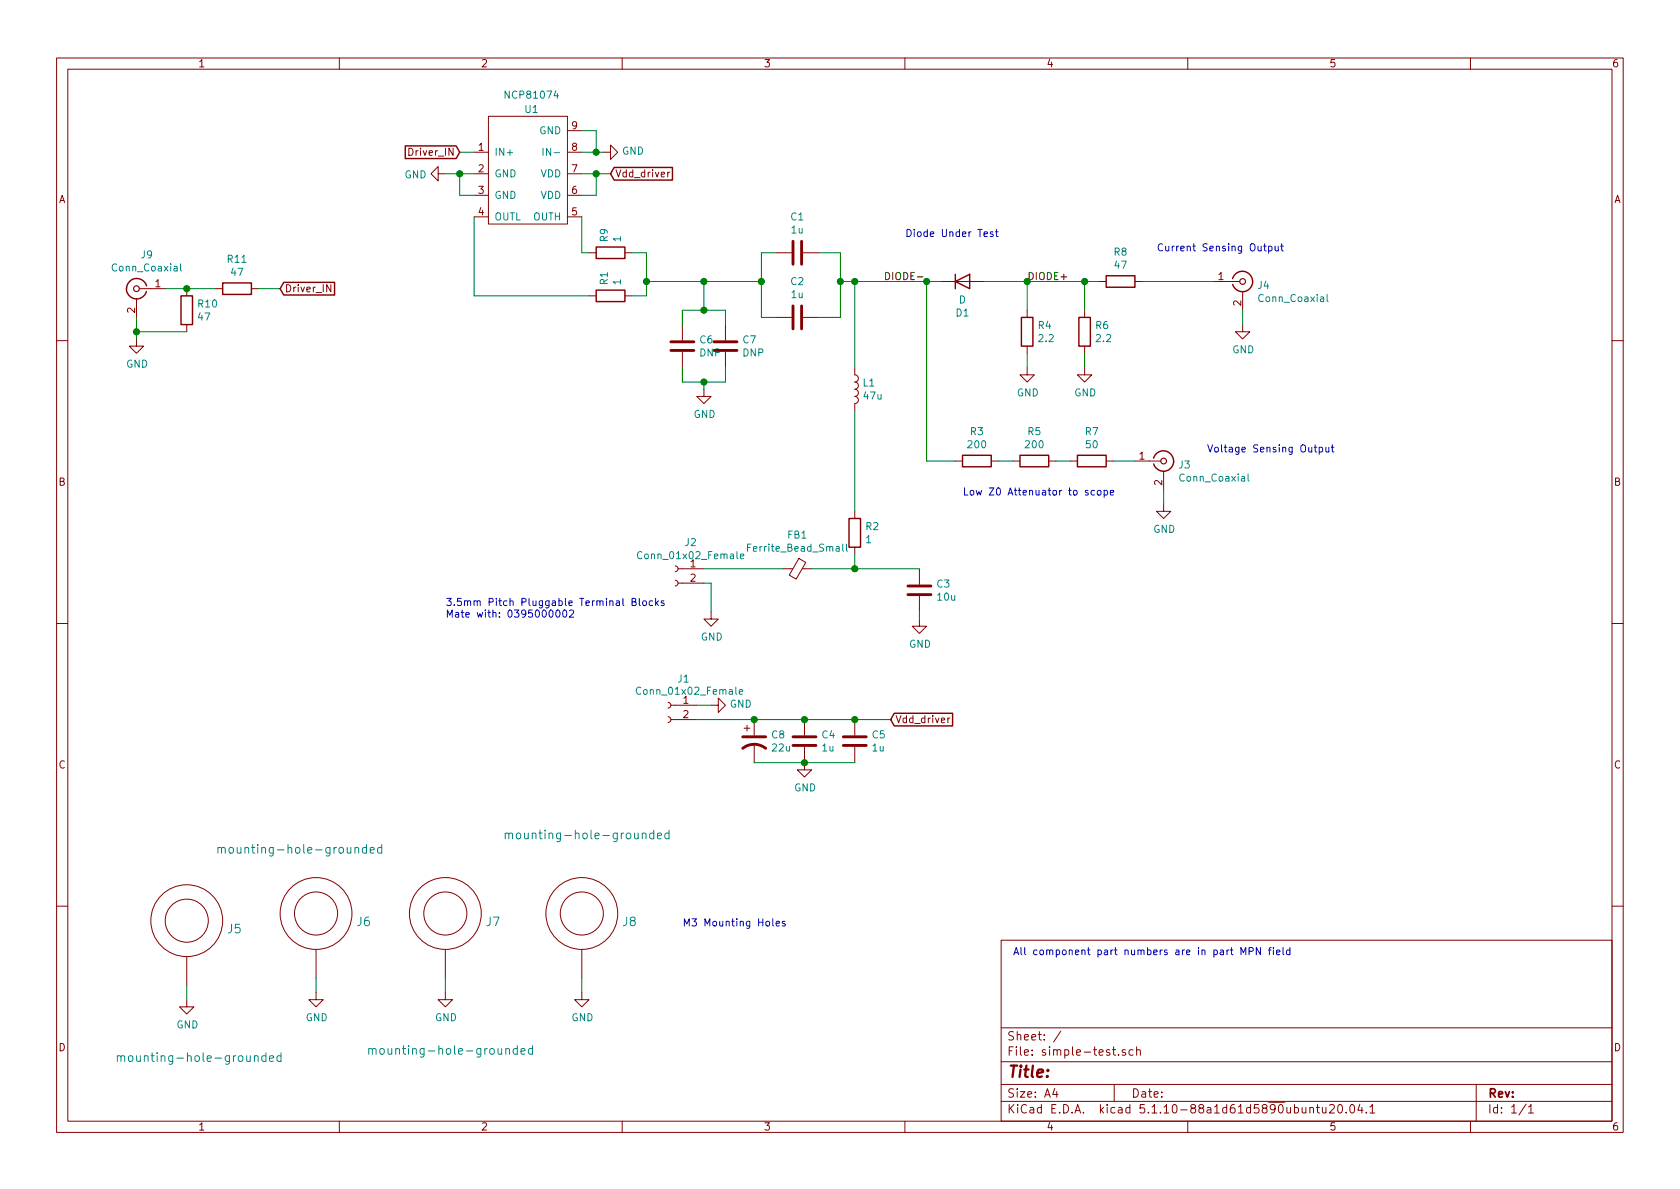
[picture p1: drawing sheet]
EESchema Schematic File Version 4
EELAYER 30 0
EELAYER END
$Descr A4 11693 8268
encoding utf-8
Sheet 1 1
Title ""
Date ""
Rev ""
Comp ""
Comment1 ""
Comment2 ""
Comment3 ""
Comment4 ""
$EndDescr
$Comp
L Connector:Conn_Coaxial J4
U 1 1
P 8650 1950
F 0 "J4" H 8750 1925 50  0000 L CNN
F 1 "Conn_Coaxial" H 8750 1834 50  0000 L CNN
F 2 "Connector_Coaxial:SMA_Molex_73251-1153_EdgeMount_Horizontal" H 8650 1950 50  0001 C CNN
F 3 " ~" H 8650 1950 50  0001 C CNN
F 4 "0732511151" H 8650 1950 50  0001 C CNN "MPN"
	1    8650 1950
	1    0    0    -1  
$EndComp
$Comp
L Device:D D1
U 1 1
P 6700 1950
F 0 "D1" H 6700 1733 50  0000 C CNN
F 1 "D" H 6700 1824 50  0000 C CNN
F 2 "Diode_SMD:D_SOD-323" H 6700 1950 50  0001 C CNN
F 3 "~" H 6700 1950 50  0001 C CNN
	1    6700 1950
	1    0    0    -1  
$EndComp
$Comp
L Device:L L1
U 1 1
P 5950 2700
F 0 "L1" H 6002 2746 50  0000 L CNN
F 1 "47u" H 6002 2655 50  0000 L CNN
F 2 "Inductor_SMD:L_1210_3225Metric" H 5950 2700 50  0001 C CNN
F 3 "~" H 5950 2700 50  0001 C CNN
F 4 "ADL3225V-470MT-TL000" H 5950 2700 50  0001 C CNN "MPN"
	1    5950 2700
	1    0    0    -1  
$EndComp
$Comp
L Device:R R2
U 1 1
P 5950 3700
F 0 "R2" H 6020 3746 50  0000 L CNN
F 1 "1" H 6020 3655 50  0000 L CNN
F 2 "Resistor_SMD:R_0805_2012Metric" V 5880 3700 50  0001 C CNN
F 3 "~" H 5950 3700 50  0001 C CNN
F 4 "RC0805JR-071RL" H 5950 3700 50  0001 C CNN "MPN"
	1    5950 3700
	1    0    0    -1  
$EndComp
$Comp
L Connector:Conn_01x02_Female J2
U 1 1
P 4700 3950
F 0 "J2" H 4592 4135 50  0000 C CNN
F 1 "Conn_01x02_Female" H 4592 4044 50  0000 C CNN
F 2 "wbraun_smd:Terminal-block-plug_2x1_3.5mm-pitch" H 4700 3950 50  0001 C CNN
F 3 "~" H 4700 3950 50  0001 C CNN
F 4 "0395021002" H 4700 3950 50  0001 C CNN "MPN"
	1    4700 3950
	-1   0    0    -1  
$EndComp
$Comp
L power:GND #PWR0101
U 1 1
P 4950 4250
F 0 "#PWR0101" H 4950 4000 50  0001 C CNN
F 1 "GND" H 4955 4077 50  0000 C CNN
F 2 "" H 4950 4250 50  0001 C CNN
F 3 "" H 4950 4250 50  0001 C CNN
	1    4950 4250
	1    0    0    -1  
$EndComp
$Comp
L Device:C C3
U 1 1
P 6400 4100
F 0 "C3" H 6515 4146 50  0000 L CNN
F 1 "10u" H 6515 4055 50  0000 L CNN
F 2 "Capacitor_SMD:C_0805_2012Metric" H 6438 3950 50  0001 C CNN
F 3 "~" H 6400 4100 50  0001 C CNN
F 4 "GRM21BR61E106KA73L" H 6400 4100 50  0001 C CNN "MPN"
	1    6400 4100
	1    0    0    -1  
$EndComp
$Comp
L Device:R R4
U 1 1
P 7150 2300
F 0 "R4" H 7220 2346 50  0000 L CNN
F 1 "2.2" H 7220 2255 50  0000 L CNN
F 2 "Resistor_SMD:R_0402_1005Metric" V 7080 2300 50  0001 C CNN
F 3 "~" H 7150 2300 50  0001 C CNN
F 4 "RC0402FR-072R2L" H 7150 2300 50  0001 C CNN "MPN"
	1    7150 2300
	1    0    0    -1  
$EndComp
$Comp
L Device:R R6
U 1 1
P 7550 2300
F 0 "R6" H 7620 2346 50  0000 L CNN
F 1 "2.2" H 7620 2255 50  0000 L CNN
F 2 "Resistor_SMD:R_0402_1005Metric" V 7480 2300 50  0001 C CNN
F 3 "~" H 7550 2300 50  0001 C CNN
F 4 "RC0402FR-072R2L" H 7550 2300 50  0001 C CNN "MPN"
	1    7550 2300
	1    0    0    -1  
$EndComp
$Comp
L Device:C C1
U 1 1
P 5550 1750
F 0 "C1" V 5298 1750 50  0000 C CNN
F 1 "1u" V 5389 1750 50  0000 C CNN
F 2 "Capacitor_SMD:C_0402_1005Metric" H 5588 1600 50  0001 C CNN
F 3 "~" H 5550 1750 50  0001 C CNN
F 4 "CGB2A1X5R1E105K033BC" V 5550 1750 50  0001 C CNN "MPN"
	1    5550 1750
	0    1    1    0   
$EndComp
$Comp
L Device:C C2
U 1 1
P 5550 2200
F 0 "C2" V 5298 2200 50  0000 C CNN
F 1 "1u" V 5389 2200 50  0000 C CNN
F 2 "Capacitor_SMD:C_0402_1005Metric" H 5588 2050 50  0001 C CNN
F 3 "~" H 5550 2200 50  0001 C CNN
F 4 "CGB2A1X5R1E105K033BC" V 5550 2200 50  0001 C CNN "MPN"
	1    5550 2200
	0    1    1    0   
$EndComp
$Comp
L power:GND #PWR0104
U 1 1
P 7150 2550
F 0 "#PWR0104" H 7150 2300 50  0001 C CNN
F 1 "GND" H 7155 2377 50  0000 C CNN
F 2 "" H 7150 2550 50  0001 C CNN
F 3 "" H 7150 2550 50  0001 C CNN
	1    7150 2550
	1    0    0    -1  
$EndComp
$Comp
L power:GND #PWR0105
U 1 1
P 7550 2550
F 0 "#PWR0105" H 7550 2300 50  0001 C CNN
F 1 "GND" H 7555 2377 50  0000 C CNN
F 2 "" H 7550 2550 50  0001 C CNN
F 3 "" H 7550 2550 50  0001 C CNN
	1    7550 2550
	1    0    0    -1  
$EndComp
Wire Wire Line
	7150 2450 7150 2550
Wire Wire Line
	7550 2450 7550 2550
Wire Wire Line
	7150 1950 7150 2150
Connection ~ 7150 1950
Wire Wire Line
	7150 1950 6850 1950
Wire Wire Line
	7550 1950 7550 2150
Wire Wire Line
	7550 1950 7150 1950
$Comp
L power:GND #PWR0106
U 1 1
P 8650 2250
F 0 "#PWR0106" H 8650 2000 50  0001 C CNN
F 1 "GND" H 8655 2077 50  0000 C CNN
F 2 "" H 8650 2250 50  0001 C CNN
F 3 "" H 8650 2250 50  0001 C CNN
	1    8650 2250
	1    0    0    -1  
$EndComp
Wire Wire Line
	8650 2150 8650 2250
Wire Wire Line
	6550 1950 6450 1950
Wire Wire Line
	5700 2200 5850 2200
Wire Wire Line
	5700 1750 5850 1750
Wire Wire Line
	5400 1750 5300 1750
Wire Wire Line
	5300 2200 5400 2200
$Comp
L power:GND #PWR0107
U 1 1
P 5600 5300
F 0 "#PWR0107" H 5600 5050 50  0001 C CNN
F 1 "GND" H 5605 5127 50  0000 C CNN
F 2 "" H 5600 5300 50  0001 C CNN
F 3 "" H 5600 5300 50  0001 C CNN
	1    5600 5300
	1    0    0    -1  
$EndComp
Wire Wire Line
	5950 3950 6400 3950
Connection ~ 5950 3950
Wire Wire Line
	5950 3950 5950 3850
Wire Wire Line
	6400 4250 6400 4300
$Comp
L Device:R R3
U 1 1
P 6800 3200
F 0 "R3" V 6593 3200 50  0000 C CNN
F 1 "200" V 6684 3200 50  0000 C CNN
F 2 "Resistor_SMD:R_0402_1005Metric" V 6730 3200 50  0001 C CNN
F 3 "~" H 6800 3200 50  0001 C CNN
F 4 "PFR05S-201-FNH" H 6800 3200 50  0001 C CNN "MPN"
	1    6800 3200
	0    1    1    0   
$EndComp
$Comp
L Device:R R5
U 1 1
P 7200 3200
F 0 "R5" V 6993 3200 50  0000 C CNN
F 1 "200" V 7084 3200 50  0000 C CNN
F 2 "Resistor_SMD:R_0402_1005Metric" V 7130 3200 50  0001 C CNN
F 3 "~" H 7200 3200 50  0001 C CNN
F 4 "PFR05S-201-FNH" H 7200 3200 50  0001 C CNN "MPN"
	1    7200 3200
	0    1    1    0   
$EndComp
$Comp
L Device:R R7
U 1 1
P 7600 3200
F 0 "R7" V 7393 3200 50  0000 C CNN
F 1 "50" V 7484 3200 50  0000 C CNN
F 2 "Resistor_SMD:R_0402_1005Metric" V 7530 3200 50  0001 C CNN
F 3 "~" H 7600 3200 50  0001 C CNN
F 4 "RN731ETTP50R0F50" H 7600 3200 50  0001 C CNN "MPN"
	1    7600 3200
	0    1    1    0   
$EndComp
$Comp
L Connector:Conn_Coaxial J3
U 1 1
P 8100 3200
F 0 "J3" H 8200 3175 50  0000 L CNN
F 1 "Conn_Coaxial" H 8200 3084 50  0000 L CNN
F 2 "Connector_Coaxial:SMA_Molex_73251-1153_EdgeMount_Horizontal" H 8100 3200 50  0001 C CNN
F 3 " ~" H 8100 3200 50  0001 C CNN
F 4 "0732511151" H 8100 3200 50  0001 C CNN "MPN"
	1    8100 3200
	1    0    0    -1  
$EndComp
$Comp
L power:GND #PWR0108
U 1 1
P 8100 3500
F 0 "#PWR0108" H 8100 3250 50  0001 C CNN
F 1 "GND" H 8105 3327 50  0000 C CNN
F 2 "" H 8100 3500 50  0001 C CNN
F 3 "" H 8100 3500 50  0001 C CNN
	1    8100 3500
	1    0    0    -1  
$EndComp
Wire Wire Line
	8100 3400 8100 3500
Wire Wire Line
	7900 3200 7750 3200
Wire Wire Line
	7450 3200 7350 3200
Wire Wire Line
	7050 3200 6950 3200
Wire Wire Line
	6650 3200 6450 3200
Wire Wire Line
	6450 3200 6450 1950
Connection ~ 6450 1950
Wire Wire Line
	6450 1950 5950 1950
$Comp
L Device:R R8
U 1 1
P 7800 1950
F 0 "R8" V 7593 1950 50  0000 C CNN
F 1 "47" V 7684 1950 50  0000 C CNN
F 2 "Resistor_SMD:R_0402_1005Metric" V 7730 1950 50  0001 C CNN
F 3 "~" H 7800 1950 50  0001 C CNN
F 4 "RMCF0402FT47R0" V 7800 1950 50  0001 C CNN "MPN"
	1    7800 1950
	0    1    1    0   
$EndComp
Wire Wire Line
	7550 1950 7650 1950
Connection ~ 7550 1950
Wire Wire Line
	7950 1950 8450 1950
$Comp
L simple-test-rescue:mounting-hole-grounded-wbraun_ic_lib J5
U 1 1
P 1300 6400
F 0 "J5" H 1578 6345 60  0000 L CNN
F 1 "mounting-hole-grounded" H 800 5450 60  0000 L CNN
F 2 "wbraun_smd:M3-tight-fit-socket-head" H 1300 6400 60  0001 C CNN
F 3 "" H 1300 6400 60  0001 C CNN
	1    1300 6400
	1    0    0    -1  
$EndComp
$Comp
L simple-test-rescue:mounting-hole-grounded-wbraun_ic_lib J6
U 1 1
P 2200 6350
F 0 "J6" H 2478 6295 60  0000 L CNN
F 1 "mounting-hole-grounded" H 1500 6800 60  0000 L CNN
F 2 "wbraun_smd:M3-tight-fit-socket-head" H 2200 6350 60  0001 C CNN
F 3 "" H 2200 6350 60  0001 C CNN
	1    2200 6350
	1    0    0    -1  
$EndComp
$Comp
L simple-test-rescue:mounting-hole-grounded-wbraun_ic_lib J7
U 1 1
P 3100 6350
F 0 "J7" H 3378 6295 60  0000 L CNN
F 1 "mounting-hole-grounded" H 2550 5400 60  0000 L CNN
F 2 "wbraun_smd:M3-tight-fit-socket-head" H 3100 6350 60  0001 C CNN
F 3 "" H 3100 6350 60  0001 C CNN
	1    3100 6350
	1    0    0    -1  
$EndComp
$Comp
L simple-test-rescue:mounting-hole-grounded-wbraun_ic_lib J8
U 1 1
P 4050 6350
F 0 "J8" H 4328 6295 60  0000 L CNN
F 1 "mounting-hole-grounded" H 3500 6900 60  0000 L CNN
F 2 "wbraun_smd:M3-tight-fit-socket-head" H 4050 6350 60  0001 C CNN
F 3 "" H 4050 6350 60  0001 C CNN
	1    4050 6350
	1    0    0    -1  
$EndComp
$Comp
L power:GND #PWR0103
U 1 1
P 6400 4300
F 0 "#PWR0103" H 6400 4050 50  0001 C CNN
F 1 "GND" H 6405 4127 50  0000 C CNN
F 2 "" H 6400 4300 50  0001 C CNN
F 3 "" H 6400 4300 50  0001 C CNN
	1    6400 4300
	1    0    0    -1  
$EndComp
$Comp
L power:GND #PWR0109
U 1 1
P 1300 6950
F 0 "#PWR0109" H 1300 6700 50  0001 C CNN
F 1 "GND" H 1305 6777 50  0000 C CNN
F 2 "" H 1300 6950 50  0001 C CNN
F 3 "" H 1300 6950 50  0001 C CNN
	1    1300 6950
	1    0    0    -1  
$EndComp
$Comp
L power:GND #PWR0110
U 1 1
P 2200 6900
F 0 "#PWR0110" H 2200 6650 50  0001 C CNN
F 1 "GND" H 2205 6727 50  0000 C CNN
F 2 "" H 2200 6900 50  0001 C CNN
F 3 "" H 2200 6900 50  0001 C CNN
	1    2200 6900
	1    0    0    -1  
$EndComp
$Comp
L power:GND #PWR0111
U 1 1
P 3100 6900
F 0 "#PWR0111" H 3100 6650 50  0001 C CNN
F 1 "GND" H 3105 6727 50  0000 C CNN
F 2 "" H 3100 6900 50  0001 C CNN
F 3 "" H 3100 6900 50  0001 C CNN
	1    3100 6900
	1    0    0    -1  
$EndComp
$Comp
L power:GND #PWR0112
U 1 1
P 4050 6900
F 0 "#PWR0112" H 4050 6650 50  0001 C CNN
F 1 "GND" H 4055 6727 50  0000 C CNN
F 2 "" H 4050 6900 50  0001 C CNN
F 3 "" H 4050 6900 50  0001 C CNN
	1    4050 6900
	1    0    0    -1  
$EndComp
Wire Wire Line
	1300 6850 1300 6950
Wire Wire Line
	2200 6800 2200 6900
Wire Wire Line
	3100 6800 3100 6900
Wire Wire Line
	4050 6800 4050 6900
Wire Wire Line
	5950 2850 5950 3550
Text Label 7150 1950 0    50   ~ 0
DIODE+
Text Label 6150 1950 0    50   ~ 0
DIODE-
$Comp
L Device:Ferrite_Bead_Small FB1
U 1 1
P 5550 3950
F 0 "FB1" V 5313 3950 50  0000 C CNN
F 1 "Ferrite_Bead_Small" V 5404 3950 50  0000 C CNN
F 2 "Inductor_SMD:L_0805_2012Metric" V 5480 3950 50  0001 C CNN
F 3 "~" H 5550 3950 50  0001 C CNN
F 4 "2508052027Y1" V 5550 3950 50  0001 C CNN "MPN"
	1    5550 3950
	0    1    1    0   
$EndComp
Wire Wire Line
	4900 4050 4950 4050
Wire Wire Line
	4950 4050 4950 4250
Wire Wire Line
	4900 3950 5450 3950
Wire Wire Line
	5650 3950 5950 3950
Text Notes 6700 3450 0    50   ~ 0
Low Z0 Attenuator to scope
$Comp
L wbraun_ic_lib:NCP81074 U1
U 1 1
P 3700 1250
F 0 "U1" H 3700 1750 50  0000 C CNN
F 1 "NCP81074" H 3700 1850 50  0000 C CNN
F 2 "Package_DFN_QFN:DFN-8-1EP_2x2mm_P0.5mm_EP0.9x1.3mm" H 3600 1400 50  0001 C CNN
F 3 "" H 3600 1400 50  0001 C CNN
F 4 "NCP81074AMNTBG" H 3700 1250 50  0001 C CNN "MPN"
	1    3700 1250
	1    0    0    -1  
$EndComp
$Comp
L power:GND #PWR02
U 1 1
P 3100 1200
F 0 "#PWR02" H 3100 950 50  0001 C CNN
F 1 "GND" V 3105 1072 50  0000 R CNN
F 2 "" H 3100 1200 50  0001 C CNN
F 3 "" H 3100 1200 50  0001 C CNN
	1    3100 1200
	0    1    1    0   
$EndComp
Wire Wire Line
	3100 1200 3200 1200
Wire Wire Line
	3200 1200 3200 1350
Wire Wire Line
	3200 1350 3300 1350
Connection ~ 3200 1200
Wire Wire Line
	3200 1200 3300 1200
Text GLabel 6200 5000 2    50   Input ~ 0
Vdd_driver
Text GLabel 4250 1200 2    50   Input ~ 0
Vdd_driver
Wire Wire Line
	4050 1200 4150 1200
Wire Wire Line
	4150 1200 4150 1350
Wire Wire Line
	4150 1350 4050 1350
Connection ~ 4150 1200
Wire Wire Line
	4150 1200 4250 1200
$Comp
L Connector:Conn_Coaxial J9
U 1 1
P 950 2000
F 0 "J9" H 878 2238 50  0000 C CNN
F 1 "Conn_Coaxial" H 878 2147 50  0000 C CNN
F 2 "Connector_Coaxial:SMA_Molex_73251-1153_EdgeMount_Horizontal" H 950 2000 50  0001 C CNN
F 3 " ~" H 950 2000 50  0001 C CNN
F 4 "0732511151" H 950 2000 50  0001 C CNN "MPN"
	1    950  2000
	-1   0    0    -1  
$EndComp
$Comp
L power:GND #PWR01
U 1 1
P 950 2350
F 0 "#PWR01" H 950 2100 50  0001 C CNN
F 1 "GND" H 955 2177 50  0000 C CNN
F 2 "" H 950 2350 50  0001 C CNN
F 3 "" H 950 2350 50  0001 C CNN
	1    950  2350
	1    0    0    -1  
$EndComp
Wire Wire Line
	950  2350 950  2300
Text GLabel 1950 2000 2    50   Input ~ 0
Driver_IN
Text GLabel 3200 1050 0    50   Input ~ 0
Driver_IN
Wire Wire Line
	3200 1050 3300 1050
$Comp
L power:GND #PWR03
U 1 1
P 4200 1050
F 0 "#PWR03" H 4200 800 50  0001 C CNN
F 1 "GND" V 4205 922 50  0000 R CNN
F 2 "" H 4200 1050 50  0001 C CNN
F 3 "" H 4200 1050 50  0001 C CNN
	1    4200 1050
	0    -1   -1   0   
$EndComp
Wire Wire Line
	4050 1050 4150 1050
$Comp
L Device:C C4
U 1 1
P 5600 5150
F 0 "C4" H 5715 5196 50  0000 L CNN
F 1 "1u" H 5715 5105 50  0000 L CNN
F 2 "Capacitor_SMD:C_0402_1005Metric" H 5638 5000 50  0001 C CNN
F 3 "~" H 5600 5150 50  0001 C CNN
F 4 "CGB2A1X5R1E105K033BC" H 5600 5150 50  0001 C CNN "MPN"
	1    5600 5150
	1    0    0    -1  
$EndComp
$Comp
L Device:C C5
U 1 1
P 5950 5150
F 0 "C5" H 6065 5196 50  0000 L CNN
F 1 "1u" H 6065 5105 50  0000 L CNN
F 2 "Capacitor_SMD:C_0402_1005Metric" H 5988 5000 50  0001 C CNN
F 3 "~" H 5950 5150 50  0001 C CNN
F 4 "CGB2A1X5R1E105K033BC" H 5950 5150 50  0001 C CNN "MPN"
	1    5950 5150
	1    0    0    -1  
$EndComp
Wire Wire Line
	5600 5000 5950 5000
Connection ~ 5600 5000
Wire Wire Line
	5950 5000 6200 5000
Connection ~ 5950 5000
Wire Wire Line
	5250 5300 5600 5300
Wire Wire Line
	5950 5300 5600 5300
Connection ~ 5600 5300
Wire Wire Line
	5950 1950 5950 2550
$Comp
L Device:R R1
U 1 1
P 4250 2050
F 0 "R1" H 4320 2096 50  0000 L CNN
F 1 "1" H 4320 2005 50  0000 L CNN
F 2 "Resistor_SMD:R_0402_1005Metric" V 4180 2050 50  0001 C CNN
F 3 "~" H 4250 2050 50  0001 C CNN
F 4 "RC0402FR-071RL" H 4250 2050 50  0001 C CNN "MPN"
	1    4250 2050
	0    -1   -1   0   
$EndComp
$Comp
L Device:R R9
U 1 1
P 4250 1750
F 0 "R9" H 4320 1796 50  0000 L CNN
F 1 "1" H 4320 1705 50  0000 L CNN
F 2 "Resistor_SMD:R_0402_1005Metric" V 4180 1750 50  0001 C CNN
F 3 "~" H 4250 1750 50  0001 C CNN
F 4 "RC0402FR-071RL" H 4250 1750 50  0001 C CNN "MPN"
	1    4250 1750
	0    -1   -1   0   
$EndComp
Wire Wire Line
	4400 2050 4500 2050
Wire Wire Line
	4500 1750 4400 1750
Wire Wire Line
	5850 1750 5850 1950
Wire Wire Line
	5300 1750 5300 1950
Wire Wire Line
	4500 1750 4500 1950
Wire Wire Line
	5850 1950 5950 1950
Connection ~ 5850 1950
Wire Wire Line
	5850 1950 5850 2200
Connection ~ 5950 1950
$Comp
L Device:C C6
U 1 1
P 4750 2400
F 0 "C6" H 4865 2446 50  0000 L CNN
F 1 "DNP" H 4865 2355 50  0000 L CNN
F 2 "Capacitor_SMD:C_0402_1005Metric" H 4788 2250 50  0001 C CNN
F 3 "~" H 4750 2400 50  0001 C CNN
	1    4750 2400
	1    0    0    -1  
$EndComp
$Comp
L Device:C C7
U 1 1
P 5050 2400
F 0 "C7" H 5165 2446 50  0000 L CNN
F 1 "DNP" H 5165 2355 50  0000 L CNN
F 2 "Capacitor_SMD:C_0402_1005Metric" H 5088 2250 50  0001 C CNN
F 3 "~" H 5050 2400 50  0001 C CNN
	1    5050 2400
	1    0    0    -1  
$EndComp
Wire Wire Line
	4750 2650 4900 2650
Wire Wire Line
	5050 2650 5050 2550
Wire Wire Line
	4750 2550 4750 2650
Connection ~ 5300 1950
Wire Wire Line
	5300 1950 5300 2200
Connection ~ 4500 1950
Wire Wire Line
	4500 1950 4500 2050
$Comp
L power:GND #PWR04
U 1 1
P 4900 2700
F 0 "#PWR04" H 4900 2450 50  0001 C CNN
F 1 "GND" H 4905 2527 50  0000 C CNN
F 2 "" H 4900 2700 50  0001 C CNN
F 3 "" H 4900 2700 50  0001 C CNN
	1    4900 2700
	1    0    0    -1  
$EndComp
Wire Wire Line
	4900 2700 4900 2650
Connection ~ 4900 2650
Wire Wire Line
	4900 2650 5050 2650
Wire Wire Line
	4500 1950 4900 1950
Wire Wire Line
	4750 2250 4750 2150
Wire Wire Line
	4750 2150 4900 2150
Wire Wire Line
	5050 2150 5050 2250
Wire Wire Line
	4900 2150 4900 1950
Connection ~ 4900 2150
Wire Wire Line
	4900 2150 5050 2150
Connection ~ 4900 1950
Wire Wire Line
	4900 1950 5300 1950
Wire Wire Line
	4050 1500 4050 1750
Wire Wire Line
	3300 1500 3300 2050
Wire Wire Line
	4050 900  4150 900 
Wire Wire Line
	4150 900  4150 1050
Connection ~ 4150 1050
Wire Wire Line
	4150 1050 4200 1050
$Comp
L Connector:Conn_01x02_Female J1
U 1 1
P 4650 4900
F 0 "J1" H 4542 5085 50  0000 C CNN
F 1 "Conn_01x02_Female" H 4500 5000 50  0000 C CNN
F 2 "wbraun_smd:Terminal-block-plug_2x1_3.5mm-pitch" H 4650 4900 50  0001 C CNN
F 3 "~" H 4650 4900 50  0001 C CNN
F 4 "0395021002" H 4650 4900 50  0001 C CNN "MPN"
	1    4650 4900
	-1   0    0    -1  
$EndComp
Wire Wire Line
	5250 5000 5600 5000
Wire Wire Line
	4050 1750 4100 1750
Wire Wire Line
	3300 2050 4100 2050
$Comp
L Device:CP1 C8
U 1 1
P 5250 5150
F 0 "C8" H 5365 5196 50  0000 L CNN
F 1 "22u" H 5365 5105 50  0000 L CNN
F 2 "Capacitor_SMD:CP_Elec_5x5.8" H 5250 5150 50  0001 C CNN
F 3 "~" H 5250 5150 50  0001 C CNN
F 4 "UUD1V220MCL1GS" H 5250 5150 50  0001 C CNN "MPN"
	1    5250 5150
	1    0    0    -1  
$EndComp
$Comp
L Device:R R10
U 1 1
P 1300 2150
F 0 "R10" H 1370 2196 50  0000 L CNN
F 1 "47" H 1370 2105 50  0000 L CNN
F 2 "Resistor_SMD:R_1206_3216Metric" V 1230 2150 50  0001 C CNN
F 3 "~" H 1300 2150 50  0001 C CNN
F 4 "RC1206FR-0747RL" H 1300 2150 50  0001 C CNN "MPN"
	1    1300 2150
	1    0    0    -1  
$EndComp
$Comp
L Device:R R11
U 1 1
P 1650 2000
F 0 "R11" V 1443 2000 50  0000 C CNN
F 1 "47" V 1534 2000 50  0000 C CNN
F 2 "Resistor_SMD:R_0402_1005Metric" V 1580 2000 50  0001 C CNN
F 3 "~" H 1650 2000 50  0001 C CNN
F 4 "RMCF0402FT47R0" V 1650 2000 50  0001 C CNN "MPN"
	1    1650 2000
	0    1    1    0   
$EndComp
Wire Wire Line
	1150 2000 1300 2000
Wire Wire Line
	1500 2000 1300 2000
Connection ~ 1300 2000
Wire Wire Line
	1300 2300 950  2300
Connection ~ 950  2300
Wire Wire Line
	950  2300 950  2200
Wire Wire Line
	1800 2000 1950 2000
$Comp
L power:GND #PWR?
U 1 1
P 4950 4900
F 0 "#PWR?" H 4950 4650 50  0001 C CNN
F 1 "GND" V 4955 4772 50  0000 R CNN
F 2 "" H 4950 4900 50  0001 C CNN
F 3 "" H 4950 4900 50  0001 C CNN
	1    4950 4900
	0    -1   -1   0   
$EndComp
Wire Wire Line
	4850 4900 4950 4900
Wire Wire Line
	4850 5000 5250 5000
Connection ~ 5250 5000
Text Notes 6300 1650 0    50   ~ 0
Diode Under Test
Text Notes 8050 1750 0    50   ~ 0
Current Sensing Output
Text Notes 8400 3150 0    50   ~ 0
Voltage Sensing Output
Text Notes 4750 6450 0    50   ~ 0
M3 Mounting Holes
Text Notes 3100 4300 0    50   ~ 0
3.5mm Pitch Pluggable Terminal Blocks\nMate with: 0395000002
Text Notes 7050 6650 0    50   ~ 0
All component part numbers are in part MPN field
$EndSCHEMATC
